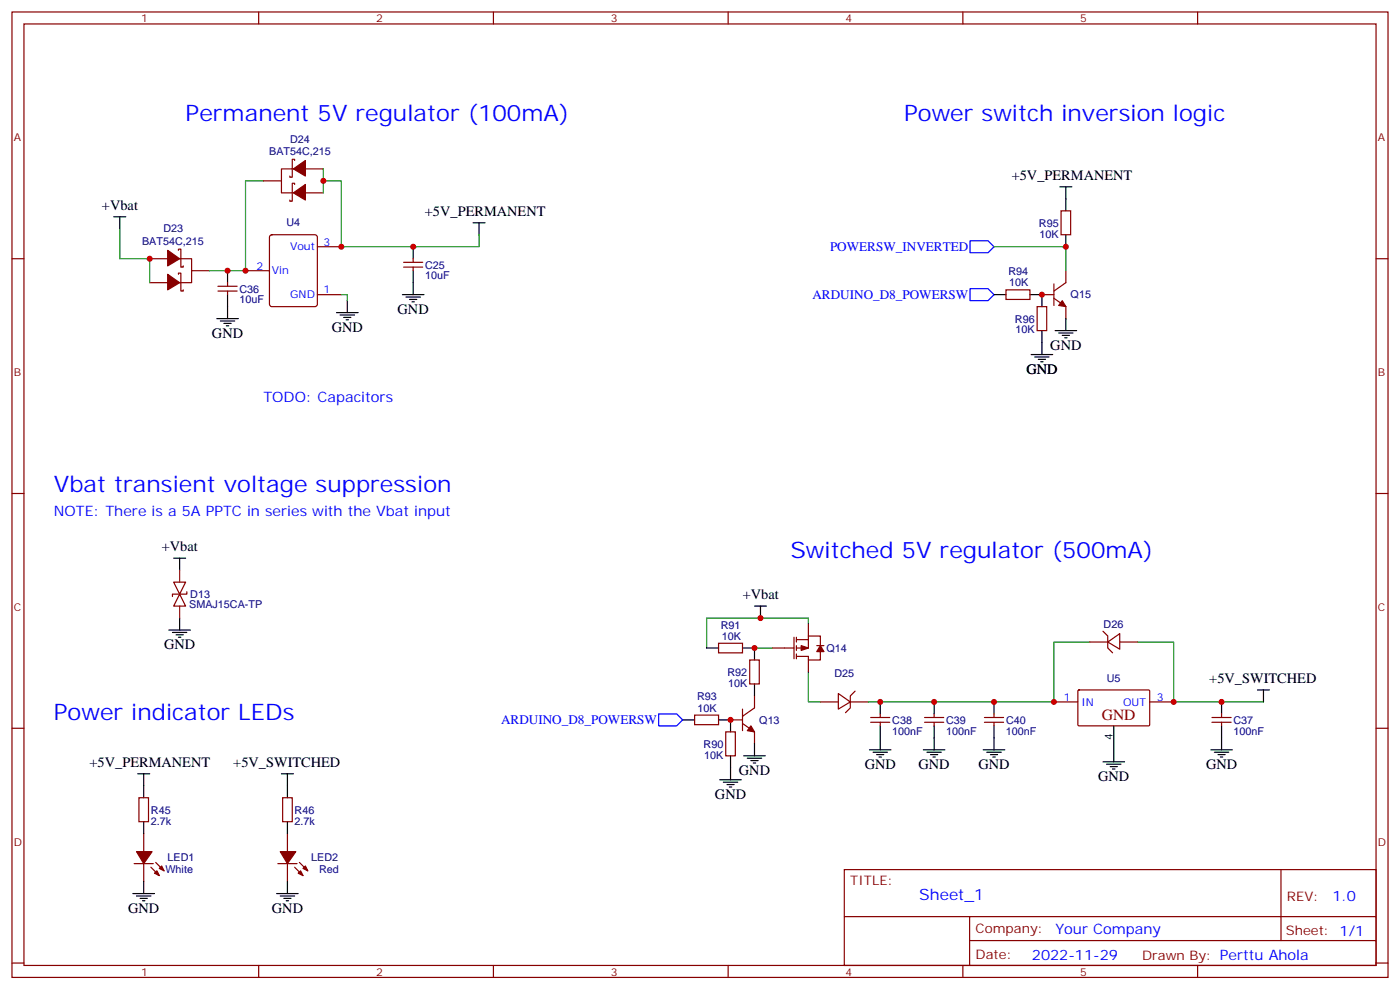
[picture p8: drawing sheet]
<svg xmlns="http://www.w3.org/2000/svg" width="412mm" height="292mm" viewBox="0 0 412 292" stroke-linecap="round" stroke-linejoin="round" font-family="sans-serif">
<g fill="none" stroke="#870000" stroke-width=".35">
<path d="M3.5 3.5h405.4v284.4h-405.4zM7.1 7.1h398.2v277.2h-398.2zM76.2 3.5v3.6M145.3 3.5v3.6M214.5 3.5v3.6M283.6 3.5v3.6M352.8 3.5v3.6M77.6 53.3h5.3M86.4 49.7h-3.5v7.1h3.5M86.8 47.3v-.4h-.7v5.3h-.7v-.3M86.8 54.3v-.3h-.7v5.3h-.7v-.4M90 49.7h5.2"/>
<path d="M90 56.8h5.2M3.5 76.2h3.6M44.1 76.2h5.3M52.6 73.7v-.3h.7v5.3h.7v-.4M52.9 76.2h3.5v7.1h-3.5M56.4 79.7h5.3M72.3 79.7h7.1M79.6 69.4l.5-.3h12.7l.6 .5 .1 20-.5 .7h-12.9l-.7-.5v-19.9zM93.5 72.7h7M118.9 78.7h5.6M118.9 77.3h5.6M121.7 76.2v1.1"/>
<path d="M121.7 78.7v1M312.6 62.1h2.8v7h-2.8zM314 79.7v3.6l-3.6 2.4M405.3 76.2h3.6M44.1 83.3h5.3M52.6 80.8v-.4h.7v5.3h.7v-.3M64.2 85.7h5.6M64.2 84.3h5.6M67 83.3v1M67 85.7v1.1M93.5 86.8h7M296.3 85.4h7.1v2.8h-7.1z"/>
<path d="M305.5 90.3h2.8v7.1h-2.8zM306.9 86.8h3.5M310.4 87.8l3.6 2.5v3.5M310.4 83.6v6.4M3.5 145.3h3.6M405.3 145.3h3.6M51.2 171.4h3.5l-1.8 3.6zM52.9 175l1.8 3.5h-3.5zM55 174.3v.7h-4.2v.7M211.7 189.4h7v2.9h-7zM220.8 194.4h2.9v7h-2.9zM227.5 190.9h6.4"/>
<path d="M233.9 187.7v6.3M234.6 188.4h3.5M234.6 187.7v1.4M234.6 190.1v1.5M234.6 192.6v1.4M238.1 187.3h3.6v2.8M238.1 187.3v3.6h-3.5M238.1 183.8v3.5M238.1 194.4v3.5M240.6 190.1h2.1M241.7 191.9v2.5h-3.6v-1.1h-3.5M321 189.1h5.3"/>
<path d="M324.9 185.9l1.4 1.4v3.6l1.4 1.4M326.3 189.1l3.5-2.5v4.6zM329.8 189.1h5.3M3.5 214.5h3.6M204.6 210.6h7.1v2.8h-7.1zM213.8 215.5h2.8v7.1h-2.8zM215.2 212h3.5M218.7 213.1l3.5 2.4v3.6M218.7 208.8v6.4M222.2 205v3.5l-3.5 2.5M241.7 206.7h5.2M246.9 204.3l3.6 2.4-3.6 2.1z"/>
<path d="M250.5 206.7h5.3M251.9 203.6l-1.4 1.4v3.5l-1.4 1.4M256.5 212.7h5.6M256.5 211.3h5.6M259.3 210.3v1M259.3 212.7v1.1M272.3 212.7h5.7M272.3 211.3h5.7M275.2 210.3v1M275.2 212.7v1.1M290 212.7h5.6M290 211.3h5.6"/>
<path d="M292.8 210.3v1M292.8 212.7v1.1M310.4 206.7h7.1M317.6 203.4l.3-.2h20.6l.2 .4-.1 10-.3 .2-20.6-.1-.2-.3zM338.7 206.7h7M357 212.7h5.7M357 211.3h5.7M359.8 210.3v1M359.8 212.7v1.1M405.3 214.5h3.6M40.9 234.9h2.8v7.1h-2.8zM83.3 234.9h2.8v7.1h-2.8z"/>
<path d="M39.5 254.4h5.7M42.3 245.5v5.3M42.3 254.4v5.2M44.4 255.4l2.5 2.5M45.9 254l2.4 2.5M81.8 254.4h5.7M84.7 245.5v5.3M84.7 254.4v5.2M86.8 255.4l2.5 2.5M88.2 254l2.5 2.5M248.7 256.1h156.6v28.2h-156.6zM377.3 256.1v20.9"/>
<path d="M248.7 270h156.5M285.6 277h119.6M285.6 270v14.1M3.5 283.6h3.6M76.2 284.3v3.6M145.3 284.3v3.6M214.5 284.3v3.6M283.6 284.3v3.6M352.8 284.3v3.6M405.3 283.6h3.6"/>
</g>
<g fill="none" stroke="#000" stroke-width=".35">
<path d="M312.2 55h3.5M314 55v7.1M33.5 63.9h3.5M35.3 63.9v3.5M67 79.7v3.6M121.7 72.7v3.5M121.7 79.7v7.1M139.3 65.6h3.6M141.1 65.6v3.5M314 69.1v3.6M63.9 93.8h6.3M64.9 94.5h4.2"/>
<path d="M66 95.2h2.1M66.7 96h.7M67 86.8v7M99.1 92.1h6.4M100.2 92.8h4.2M101.2 93.5h2.2M102 94.2h.7M102.3 88.5v3.6M118.5 86.8h6.4M119.6 87.5h4.2M120.6 88.2h2.2M121.4 88.9h.7"/>
<path d="M292.8 86.8h3.5M303.4 86.8h3.5v3.5M306.9 97.4v7M310.8 97.4h6.3M311.9 98.1h4.2M312.9 98.8h2.1M313.6 99.5h.7M314 93.8v3.6M303.7 104.4h6.4M304.8 105.1h4.2M305.9 105.8h2.1M306.6 106.5h.7"/>
<path d="M51.2 164.4h3.5M52.9 164.4v3.5M222.2 178.5h3.6M224 178.5v3.5M49.7 185.6h6.4M50.8 186.3h4.2M51.9 187h2.1M52.6 187.7h.7M52.9 182v3.6M208.1 190.9h3.6M218.7 190.9h3.5v3.5M201.1 212h3.5"/>
<path d="M211.7 212h3.5v3.5M222.2 201.4v3.6M222.2 219.1v3.5M259.3 206.7v3.6M259.3 213.8v7M275.2 206.7v3.6M275.2 213.8v7M292.8 206.7v3.6M292.8 213.8v7M328.1 213.8v10.6M359.8 206.7v3.6M359.8 213.8v7"/>
<path d="M370.4 203.2h3.5M372.2 203.2v3.5M40.6 227.9h3.5M42.3 227.9v7M82.9 227.9h3.5M84.7 227.9v7M212 229.7h6.4M213.1 230.4h4.2M214.1 231.1h2.2M214.8 231.8h.7M215.2 222.6v7.1M219.1 222.6h6.3"/>
<path d="M220.1 223.3h4.3M221.2 224h2.1M221.9 224.7h.7M256.1 220.8h6.4M257.2 221.5h4.2M258.2 222.2h2.1M258.9 223h.7M272 220.8h6.3M273 221.5h4.3M274.1 222.2h2.1M274.8 223h.7M289.6 220.8h6.4"/>
<path d="M290.7 221.5h4.2M291.7 222.2h2.2M292.5 223h.7M324.9 224.4h6.4M326 225.1h4.2M327 225.8h2.1M327.7 226.5h.7M356.7 220.8h6.3M357.7 221.5h4.2M358.8 222.2h2.1M359.5 223h.7M42.3 242v3.5"/>
<path d="M42.3 259.6v3.6M84.7 242v3.5M84.7 259.6v3.6M39.2 263.2h6.3M40.2 263.9h4.2M41.3 264.6h2.1M42 265.3h.7M81.5 263.2h6.3M82.5 263.9h4.3M83.6 264.6h2.1M84.3 265.3h.7"/>
</g>
<path d="M285.8 70.9h5.2l1.8 1.8-1.8 1.7h-5.2zM285.8 85h5.2l1.8 1.8-1.8 1.7h-5.2zM194 210.3h5.3l1.8 1.7-1.8 1.8h-5.3z" fill="none" stroke="#00f" stroke-width=".35"/>
<path d="M77.6 53.3h-5.3v26.4h-10.6M95.2 53.3h5.3v19.4h40.6v-3.6M95.2 49.7v7.1M35.3 67.4v8.8h8.8v7.1M292.8 72.7h21.2v7M100.5 86.8h1.8v1.7M222.2 190.9h5.3M238.1 183.8v-1.8h-30v8.9M238.1 197.9v8.8h3.6M321 189.1h-10.6v17.6h-54.6M335.1 189.1h10.6v17.6h26.5" fill="none" stroke="#008700" stroke-width=".35"/>
<g fill="#870000" stroke="#870000" stroke-width=".35">
<path d="M221.2 213.8l1 1.7-2.1-.3z"/>
<path d="M236 190.1l2.1 .8-2.1 .7z"/>
<path d="M241.7 190.1l1 1.8h-2.1z"/>
<path d="M312.9 88.5l1.1 1.8-2.1-.3z"/>
<path d="M49.4 73.7l3.5 2.5-3.5 2.1z"/>
<path d="M49.4 80.8l3.5 2.5-3.5 2.1z"/>
<path d="M86.4 49.7l3.6-2.4v4.6z"/>
<path d="M86.4 56.8l3.6-2.5v4.6z"/>
<path d="M87.8 257.2l.7-.7 .8 1.4z"/>
<path d="M89.3 255.8l.7-.7 .7 1.4z"/>
<path d="M82.5 250.8h4.6l-2.4 3.6z"/>
<path d="M45.5 257.2l.7-.7 .7 1.4z"/>
<path d="M46.9 255.8l.7-.7 .7 1.4z"/>
<path d="M40.2 250.8h4.6l-2.5 3.6z"/>
</g>
<path d="M52.9 167.9v3.5M52.9 178.5v3.5" fill="none" stroke="#8c2424" stroke-width=".35"/>
<g fill="#c00">
<circle cx="222.3" cy="190.9" r=".88"/>
<circle cx="215.2" cy="212" r=".88"/>
<circle cx="314" cy="72.7" r=".88"/>
<circle cx="306.9" cy="86.8" r=".88"/>
<circle cx="44.1" cy="76.2" r=".88"/>
<circle cx="72.3" cy="79.7" r=".88"/>
<circle cx="95.3" cy="53.3" r=".88"/>
<circle cx="100.5" cy="72.7" r=".88"/>
<circle cx="310.4" cy="206.7" r=".88"/>
<circle cx="345.7" cy="206.7" r=".88"/>
<circle cx="121.7" cy="72.7" r=".88"/>
<circle cx="67" cy="79.7" r=".88"/>
<circle cx="359.8" cy="206.7" r=".88"/>
<circle cx="292.8" cy="206.7" r=".88"/>
<circle cx="275.2" cy="206.7" r=".88"/>
<circle cx="259.3" cy="206.7" r=".88"/>
<circle cx="224" cy="182" r=".88"/>
</g>
<g font-size="6.7" fill="#00f">
<text x="54.7" y="35.6">Permanent 5V regulator (100mA)</text>
<text x="266.3" y="35.6">Power switch inversion logic</text>
<text x="15.9" y="145">Vbat transient voltage suppression</text>
<text x="232.8" y="164.4">Switched 5V regulator (500mA)</text>
<text x="15.9" y="212">Power indicator LEDs</text>
</g>
<text font-size="4.6" fill="#800" x="324.6" y="212">GND</text>
<text font-size="4.6" fill="#00f" x="270.8" y="265.1">Sheet_1</text>
<g font-size="4.2">
<text x="298" y="52.9">+5V_PERMANENT</text>
<text x="30" y="61.7">+Vbat</text>
<text x="125.2" y="63.5">+5V_PERMANENT</text>
<text x="117.1" y="92.4">GND</text>
<text x="62.4" y="99.5">GND</text>
<text x="97.7" y="97.7">GND</text>
<text x="309.4" y="103">GND</text>
<text x="302.3" y="110.1">GND</text>
<text x="47.7" y="162.2">+Vbat</text>
<text x="218.8" y="176.4">+Vbat</text>
<text x="48.3" y="191.2">GND</text>
<text x="356.2" y="201.1">+5V_SWITCHED</text>
<text x="26.4" y="225.7">+5V_PERMANENT</text>
<text x="68.7" y="225.7">+5V_SWITCHED</text>
<text x="254.7" y="226.5">GND</text>
<text x="270.6" y="226.5">GND</text>
<text x="288.2" y="226.5">GND</text>
<text x="355.3" y="226.5">GND</text>
<text x="217.7" y="228.2">GND</text>
<text x="323.5" y="230">GND</text>
<text x="210.6" y="235.3">GND</text>
<text x="37.7" y="268.8">GND</text>
<text x="80.1" y="268.8">GND</text>
</g>
<g font-size="4.2" fill="#00f">
<text x="77.6" y="118.5">TODO: Capacitors</text>
<text x="15.9" y="152">NOTE: There is a 5A PPTC in series with the Vbat input</text>
<text x="392.5" y="265.4">1.0</text>
<text x="310.9" y="274.9">Your Company</text>
<text x="304" y="282.7">2022-11-29</text>
</g>
<g font-size="3.9" fill="#00f">
<text x="244.5" y="73.9">POWERSW_INVERTED</text>
<text x="239.3" y="88.1">ARDUINO_D8_POWERSW</text>
<text x="147.6" y="213.3">ARDUINO_D8_POWERSW</text>
</g>
<g font-size="3.9" fill="#800">
<text x="250.5" y="260.7">TITLE:</text>
<text x="379.1" y="265.4">REV:</text>
<text x="287.4" y="274.9">Company:</text>
<text x="378.7" y="275.5">Sheet: 1/1</text>
<text x="287.4" y="282.6">Date:</text>
<text x="336.4" y="282.7">Drawn By: Perttu Ahola</text>
</g>
<g font-size="3.2" fill="#800">
<text x="41.6" y="6.5">1</text>
<text x="110.8" y="6.5">2</text>
<text x="179.9" y="6.5">3</text>
<text x="249.1" y="6.5">4</text>
<text x="318.2" y="6.5">5</text>
<text x="4.1" y="41.6">A</text>
<text x="405.9" y="41.6">A</text>
<text x="4.1" y="110.8">B</text>
<text x="405.9" y="110.8">B</text>
<text x="4.1" y="179.9">C</text>
<text x="405.9" y="179.9">C</text>
<text x="4.1" y="249.1">D</text>
<text x="405.9" y="249.1">D</text>
<text x="41.6" y="287.3">1</text>
<text x="110.8" y="287.3">2</text>
<text x="179.9" y="287.3">3</text>
<text x="249.1" y="287.3">4</text>
<text x="318.2" y="287.3">5</text>
</g>
<g font-size="3.2" fill="#000080">
<text x="85.4" y="42">D24</text>
<text x="79.3" y="45.6">BAT54C,215</text>
<text x="48.2" y="68.4">D23</text>
<text x="84.4" y="66.7">U4</text>
<text x="306" y="66.8">R95</text>
<text x="306.2" y="70">10K</text>
<text x="41.9" y="72">BAT54C,215</text>
<text x="125.2" y="82.3">10uF</text>
<text x="125.2" y="79.1">C25</text>
<text x="297.1" y="81.1">R94</text>
<text x="70.6" y="89.3">10uF</text>
<text x="70.6" y="86.2">C36</text>
<text x="297.2" y="84.3">10K</text>
<text x="315.4" y="87.9">Q15</text>
<text x="299" y="95">R96</text>
<text x="299.2" y="98.2">10K</text>
<text x="55.7" y="179.2">SMAJ15CA-TP</text>
<text x="56.1" y="176.1">D13</text>
<text x="212.3" y="185.2">R91</text>
<text x="325.1" y="184.9">D26</text>
<text x="212.6" y="188.4">10K</text>
<text x="243.4" y="192">Q14</text>
<text x="214.3" y="199.1">R92</text>
<text x="214.5" y="202.3">10K</text>
<text x="245.8" y="199.3">D25</text>
<text x="326" y="200.7">U5</text>
<text x="205.3" y="206.3">R93</text>
<text x="205.5" y="209.6">10K</text>
<text x="223.7" y="213.1">Q13</text>
<text x="262.8" y="213.2">C38</text>
<text x="278.7" y="213.2">C39</text>
<text x="296.3" y="213.2">C40</text>
<text x="363.4" y="213.2">C37</text>
<text x="207.3" y="220.2">R90</text>
<text x="262.8" y="216.3">100nF</text>
<text x="278.7" y="216.3">100nF</text>
<text x="296.3" y="216.3">100nF</text>
<text x="363.4" y="216.3">100nF</text>
<text x="207.4" y="223.4">10K</text>
<text x="44.4" y="239.6">R45</text>
<text x="86.8" y="239.6">R46</text>
<text x="44.4" y="242.8">2.7k</text>
<text x="86.8" y="242.8">2.7k</text>
<text x="48.7" y="257.2">White</text>
<text x="49.4" y="253.6">LED1</text>
<text x="91.7" y="253.7">LED2</text>
<text x="94" y="257.2">Red</text>
</g>
<g font-size="3.2" fill="#00f">
<text x="85.4" y="73.7">Vout</text>
<text x="95.2" y="72.3">3</text>
<text x="75.6" y="79.4">2</text>
<text x="80.1" y="80.8">Vin</text>
<text x="85.5" y="87.8">GND</text>
<text x="95.2" y="86.4">1</text>
<text x="313.4" y="206.4">1</text>
<text x="318.6" y="207.8">IN</text>
<text x="330.8" y="207.8">OUT</text>
<text x="340.8" y="206.4">3</text>
</g>
<text font-size="3.2" x="327.7" y="217.9" transform="rotate(-90 327.7 217.9)">4</text>
</svg>
